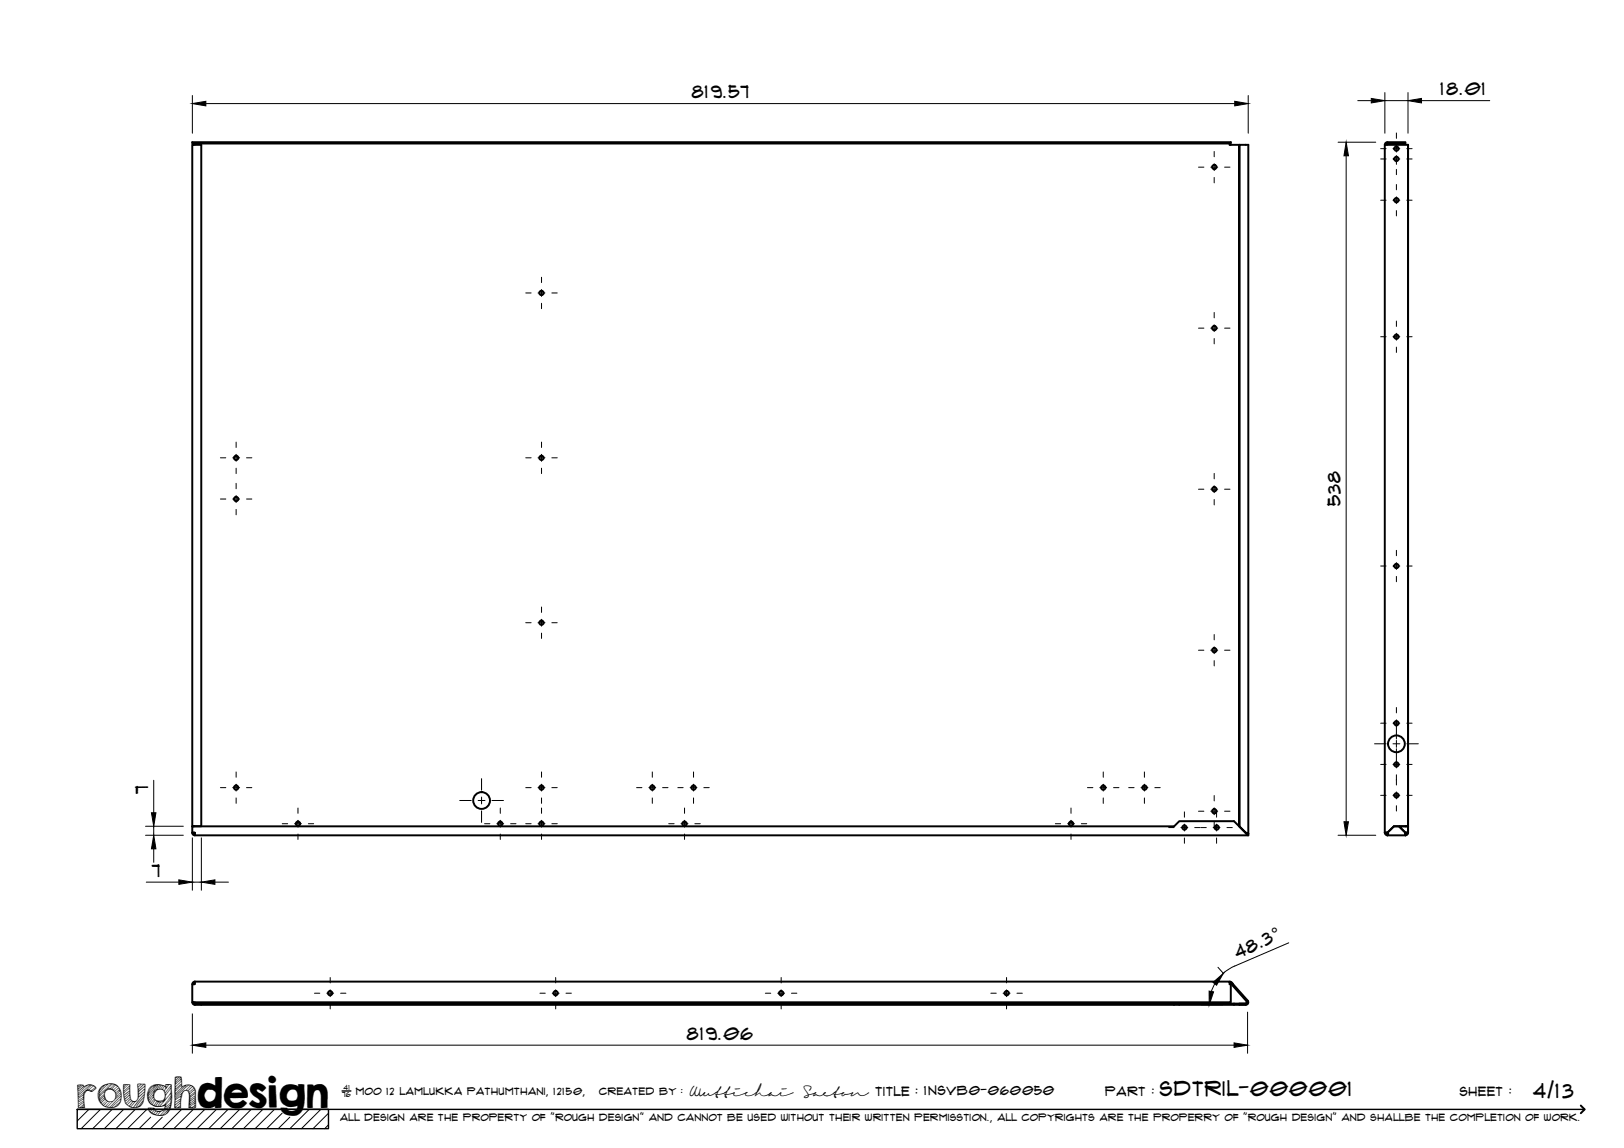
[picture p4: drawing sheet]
<svg xmlns="http://www.w3.org/2000/svg" width="420mm" height="297mm" viewBox="0 0 420 297" stroke-linecap="round" stroke-linejoin="round" font-family="sans-serif">
<!-- layer: Visible -->
<g fill="none" stroke="#000" stroke-width=".51">
<path d="M49.7 37.5h2.4v176.3h-2.4zM49.7 36.8h268.7v.3h-268.7zM50.4 37.1v.4M318.1 37.1v.4h2.5v176.3l1.7 1.7-1.7-1.7v-176.3h2.4v178.2M358.9 36.8h4.7v.3h-4.7zM359 37.1l-.4 .4M359 36.8a.67 .67 0 0 0-.7 .7M364.3 37.5v176.3M49.7 213.8h.1M49.7 215.4v.1M50.1 213.8h.1M50.4 215.8l-.3-.3h-.4l.3 .5 .4 .1"/>
<path d="M322.3 215.5l-3-3h-14.2l-1.3 1.3h-254.1v1.6l.7 .1v.6h272.6M322.3 215.5l.7 .3v.3zM322.6 215.7l-.3-.2 .7 .2-.2 .1M358.3 215.5v-178h6v176.3h-3.7l-1.7 1.6-.3 .1M358.3 215.5h.7l-.1 .6M358.3 215.5h.3M358.3 215.5a.67 .67 0 0 0 .7 .6M358.6 215.5v.1M358.6 215.5l.4 .3M358.7 215.6l.3 .1M358.8 215.7l.2 .1M358.9 215.8l.1-.3 1.6-1.7h1.3l1.7 1.7v.3"/>
<path d="M358.9 216.1h4.7M358.9 215.8v.3M363.6 215.8v.3M364 215.5l-.4 .2 .3-.1M364 213.8h.1M364 215.5h.3M364 215.5l-.4 .3M364.3 213.8v1.7M364.3 215.5h-.4a.2 .2 0 0 0-.3 0 .2 .2 0 0 0 0 .3v.3M364.3 213.8h-2.3l1.6 1.6 .4 .1M364.3 215.5a.67 .67 0 0 1-.7 .6M364.3 215.5h.1"/>
<path d="M49.7 254.7h.7v-.7h267.7v.7h.3v4.6h-268.7zM49.8 259.3a.67 .67 0 0 0 .6 .7h1.7v-.3M50.1 259.3l.3 .4M50.4 259.3v.4M50.4 259.7h253.4M50.4 254.3l-.3 .4M50.4 254a.67 .67 0 0 0-.6 .7M52.1 260h251.7M303.8 259.7h1.3v.3h-1.3zM305.1 259.7h14.2v.3h-14.2M318.1 254l.4 .1 4.3 4.8 .2 .5-.2 .4-.5 .2h-1.7v-.3h1.7l.3-.4-4.5-5M318.7 254.3l.3 .4"/>
<path d="M319.3 260h1.3M322.4 259.7h-3.1"/>
<circle cx="361.3" cy="38.5" r=".56"/>
<circle cx="314.2" cy="43.2" r=".56"/>
<circle cx="361.3" cy="41.1" r=".56"/>
<circle cx="361.3" cy="51.8" r=".56"/>
<circle cx="140.1" cy="75.8" r=".56"/>
<circle cx="314.2" cy="84.9" r=".56"/>
<circle cx="361.3" cy="87.1" r=".56"/>
<circle cx="61.1" cy="118.5" r=".56"/>
<circle cx="140.1" cy="118.5" r=".56"/>
<circle cx="61.1" cy="129.1" r=".56"/>
<circle cx="314.2" cy="126.6" r=".56"/>
<circle cx="361.3" cy="146.4" r=".56"/>
<circle cx="140.1" cy="161.1" r=".56"/>
<circle cx="314.2" cy="168.2" r=".56"/>
<circle cx="361.3" cy="197.8" r=".56"/>
<circle cx="361.3" cy="187.1" r=".56"/>
<circle cx="361.3" cy="192.5" r="2.17"/>
<circle cx="61.1" cy="203.8" r=".56"/>
<circle cx="77.1" cy="213.1" r=".56"/>
<circle cx="124.6" cy="207.1" r="2.17"/>
<circle cx="129.4" cy="213.1" r=".56"/>
<circle cx="140.1" cy="203.8" r=".56"/>
<circle cx="140.1" cy="213.1" r=".56"/>
<circle cx="168.8" cy="203.8" r=".56"/>
<circle cx="177.1" cy="213.1" r=".56"/>
<circle cx="179.4" cy="203.8" r=".56"/>
<circle cx="277.1" cy="213.1" r=".56"/>
<circle cx="285.4" cy="203.8" r=".56"/>
<circle cx="296.1" cy="203.8" r=".56"/>
<circle cx="306.4" cy="214.1" r=".56"/>
<circle cx="314.2" cy="209.9" r=".56"/>
<circle cx="314.8" cy="214.1" r=".56"/>
<circle cx="361.3" cy="205.8" r=".56"/>
<circle cx="85.4" cy="257" r=".56"/>
<circle cx="143.8" cy="257" r=".56"/>
<circle cx="202.1" cy="257" r=".56"/>
<circle cx="260.4" cy="257" r=".56"/>
</g>
<g fill="#000">
<circle cx="50.1" cy="215.5" r=".25"/>
<circle cx="358.9" cy="215.8" r=".25"/>
</g>
<!-- layer: TitleBlock -->
<path d="M20 287h65v5h-65zM20 287h390M88.5 282.3h2.3" fill="none" stroke="#000" stroke-width=".36"/>
<path d="M409 286.1l1 .9-1 1" fill="none" stroke="#000" stroke-width=".51"/>
<g fill="none" stroke="#000" stroke-width=".26">
<path d="M23 287l-3 3.1M26 287l-5 5M29 287l-5 5M32 287l-5 5M35 287l-5 5M38 287l-5 5M39 289.1l-3 2.9M42 289.1l-3 2.9M47 287l-5 5M50 287l-5 5M53 287l-5 5M56 287l-5 5"/>
<path d="M59 287l-5 5M62 287l-5 5M65 287l-5 5M68 287l-5 5M71 287l-5 5M73 288l-4 4M75 289.1l-3 2.9M80 287l-5 5M83 287l-5 5M85 288l-4 4M85 291l-1 1"/>
</g>
<!-- layer: Smart Centers -->
<g fill="none" stroke="#000" stroke-width=".26">
<path d="M314.1 39.2v1.4M357.2 38.5h1.4M360.4 38.5h1.8M361.3 34.4v1.4M361.3 37.1v2.3M364 38.5h1.3M310.1 43.3h1.4M313.2 43.3h1.8M314.1 42.4v1.7M314.1 45.9v1.4M316.8 43.3h1.4M357.2 41.1h1.4"/>
<path d="M357.2 51.8h1.4M360.4 41.1h1.8M360.4 51.8h1.8M361.3 40.2v2.3M361.3 43.8v1.4M361.3 47.7v1.4M361.3 50.9v1.8M361.3 54.5v1.4M364 41.1h1.3M364 51.8h1.3M136 75.8h1.4M139.2 75.8h1.8"/>
<path d="M140.1 71.7v1.4M140.1 74.9v1.8M140.1 78.5v1.4M142.8 75.8h1.4M310.1 84.9h1.4M313.2 84.9h1.8M314.1 80.8v1.4M314.1 84v1.8M314.1 87.6v1.4M316.8 84.9h1.4M357.2 87.1h1.4M360.4 87.1h1.8"/>
<path d="M361.3 83.1v1.4M361.3 86.2v1.8M361.3 89.8v1.4M364 87.1h1.3M57 118.5h1.4M60.2 118.5h1.8M61.1 114.4v1.4M61.1 117.6v1.8M63.8 118.5h1.4M136 118.5h1.4M139.2 118.5h1.8M140.1 114.4v1.4"/>
<path d="M140.1 117.6v1.8M142.8 118.5h1.4M57 129.1h1.4M60.2 129.1h1.8M61.1 121.1v1.4M61.1 125.1v1.4M61.1 128.2v1.8M61.1 131.8v1.4M63.8 129.1h1.4M140.1 121.1v1.4M310.1 126.6h1.4M313.2 126.6h1.8"/>
<path d="M314.1 122.5v1.4M314.1 125.7v1.8M314.1 129.3v1.3M316.8 126.6h1.4M140.1 157.1v1.4M357.2 146.5h1.4M360.4 146.5h1.8M361.3 142.4v1.4M361.3 145.6v1.7M361.3 149.1v1.4M364 146.5h1.3M136 161.1h1.4"/>
<path d="M139.2 161.1h1.8M140.1 160.2v1.8M140.1 163.8v1.4M142.8 161.1h1.4M310.1 168.2h1.4M313.2 168.2h1.8M314.1 164.2v1.4M314.1 167.4v1.7M314.1 170.9v1.4M316.8 168.2h1.4M61.1 199.7v1.4M140.1 199.7v1.4"/>
<path d="M168.8 199.7v1.4M179.4 199.7v1.4M285.4 199.7v1.4M296.1 199.7v1.4M355.6 192.5h3M357.2 197.8h1.4M357.2 187.1h1.4M360.4 197.8h1.8M360.4 187.1h1.8M360.4 192.5h1.8M361.3 183.1v1.4M361.3 186.2v5"/>
<path d="M361.3 191.6v1.8M361.3 193.7v5M364 197.8h1.3M364 187.1h1.3M364 192.5h2.9M57 203.8h1.4M60.2 203.8h1.8M61.1 202.9v1.8M61.1 206.5v1.4M63.8 203.8h1.4M73 213.1h1.4M76.2 213.1h1.8"/>
<path d="M77.1 209.1v1.3M77.1 212.2v1.8M77.1 215.8v1.4M79.8 213.1h1.4M118.9 207.1h3M123.7 207.1h1.8M124.6 201.5v3M124.6 206.2v1.8M124.6 209.8v3M125.4 213.1h1.3M127.3 207.1h3M128.5 213.1h1.8"/>
<path d="M129.4 209.1v1.3M129.4 212.2v1.8M129.4 215.8v1.4M132.1 213.1h1.4M136 203.8h1.4M136 213.1h1.4M139.2 203.8h1.8M139.2 213.1h1.8M140.1 202.9v1.8M140.1 206.5v1.4M140.1 209.1v1.3M140.1 212.2v1.8"/>
<path d="M140.1 215.8v1.4M142.8 203.8h1.4M142.8 213.1h1.4M164.7 203.8h1.4M167.9 203.8h1.8M168.8 202.9v1.8M168.8 206.5v1.4M171.4 203.8h1.4M173 213.1h1.4M175.4 203.8h1.3M176.2 213.1h1.8M177.1 209.1v1.3"/>
<path d="M177.1 212.2v1.8M177.1 215.8v1.4M178.5 203.8h1.8M179.4 202.9v1.8M179.4 206.5v1.4M179.8 213.1h1.4M182.1 203.8h1.4M273 213.1h1.4M276.2 213.1h1.8M277.1 209.1v1.3M277.1 212.2v1.8M277.1 215.8v1.4"/>
<path d="M279.8 213.1h1.4M281.3 203.8h1.4M284.5 203.8h1.8M285.4 202.9v1.8M285.4 206.5v1.4M288.1 203.8h1.4M292 203.8h1.4M295.2 203.8h1.8M296.1 202.9v1.8M296.1 206.5v1.4M298.8 203.8h1.4M302.3 214.1h1.4"/>
<path d="M305.5 214.1h1.8M306.4 210.1v1.3M306.4 213.2v1.8M306.4 216.8v1.4M309.1 214.1h1.4M310.1 209.9h1.4M310.7 214.1h1.4M313.2 209.9h1.8M313.9 214.1h1.7M314.1 205.8v1.4M314.1 209v1.8M314.1 212.6v1.4"/>
<path d="M314.7 210.1v1.3M314.7 213.2v1.8M314.7 216.8v1.4M316.8 209.9h1.4M317.4 214.1h1.4M357.2 205.8h1.4M360.4 205.8h1.8M361.3 200.5v2.6M361.3 204.9v1.8M361.3 208.5v1.4M364 205.8h1.3M81.4 257h1.3"/>
<path d="M84.5 257h1.8M85.4 252.9v1.4M85.4 256.1v1.8M85.4 259.7v1.4M88.1 257h1.4M139.7 257h1.4M142.9 257h1.8M143.8 252.9v1.4M143.8 256.1v1.8M143.8 259.7v1.4M146.4 257h1.4M198 257h1.4"/>
<path d="M201.2 257h1.8M202.1 252.9v1.4M202.1 256.1v1.8M202.1 259.7v1.4M204.8 257h1.4M256.3 257h1.4M259.5 257h1.8M260.4 252.9v1.4M260.4 256.1v1.8M260.4 259.7v1.4M263.1 257h1.4"/>
</g>
<!-- layer: FD_Dimensions -->
<g fill="none" stroke="#000" stroke-width=".26">
<path d="M49.8 24.7v9.8M53.3 26.8h266.1M322.9 24.7v9.8M346.2 36.8h9.7M351.3 26h3.5M358.3 23.9v10.6M358.3 26h6M364.3 23.9v10.6M367.8 26h17.6M348.3 40.3v172.3M37.7 216.1h9.7M37.7 213.8h9.7"/>
<path d="M39.8 201.9v8.4M39.8 213.8v2.3M39.8 219.6v3.5M49.8 216.8v13.5M52.1 216.8v13.5M346.2 216.1h9.7M37.8 228.2h8.5M49.8 228.2h2.3M55.6 228.2h3.5M310.7 260h5.6M314.3 254.5l-.9 2M315.1 250.3l1.5 1.7"/>
<path d="M319.5 249.9l-1.6 .9-1.4 1M333.4 244l-14 6M49.8 262.3v10.2M53.3 270.4h266M322.8 261.9v10.6"/>
</g>
<g fill="#000" stroke="#000" stroke-width=".26">
<path d="M49.8 26.8l3.5-.6v1.2zM319.4 26.2l3.5 .6-3.5 .6zM354.8 25.5l3.5 .5-3.5 .6zM364.3 26l3.5-.5v1.1zM348.3 36.8l.6 3.5h-1.2zM39.8 216.1l.5 3.5h-1.1zM39.2 210.3h1.1l-.5 3.5zM347.7 212.6h1.2l-.6 3.5zM46.3 227.7l3.5 .5-3.5 .6zM52.1 228.2l3.5-.5v1.1zM313.8 254.2l2.7-2.4-1.8 3.1zM312.8 256.4l1.2 .2-1.2 3.4z"/>
<path d="M49.8 270.4l3.5-.6v1.2zM319.3 269.8l3.5 .6-3.5 .6z"/>
</g>
<text font-size="9.7" x="19.9" y="286.8">roughdesign</text>
<g font-size="5.3">
<text x="300.1" y="283.6">SDTRIL-000001</text>
<text x="396.6" y="284">4/13</text>
</g>
<g font-size="4.6">
<text x="179" y="25.3">819.57</text>
<text x="372.7" y="24.6">18.01</text>
<text x="346.8" y="131" transform="rotate(-90 346.8 131)">538</text>
<text x="38.3" y="205.4" transform="rotate(-90 38.3 205.4)">7</text>
<text x="39.2" y="226.8">7</text>
<text x="320.1" y="248" transform="rotate(-23 320.1 248)">48.3°</text>
<text x="177.7" y="269">819.06</text>
</g>
<g font-size="3.4">
<text x="178.3" y="283.5">Wuttichai</text>
<text x="208.1" y="283.5">Saeton title : 1NSVB0-060050</text>
</g>
<g font-size="3.3">
<text x="286" y="283.5">Part :</text>
<text x="377.7" y="283.5">sheet :</text>
</g>
<g font-size="2.7">
<text x="92.1" y="283.3">moo 12 Lamlukka pathumthani, 12150,</text>
<text x="155" y="283.3">created by :</text>
</g>
<text font-size="2.6" x="88" y="290.1">all design are the property of &quot;rough design&quot; and cannot be used without their written permisstion., all copyrights are the properry of &quot;rough design&quot; and shallbe the completion of work.</text>
<g font-size="1.9">
<text x="88.5" y="283.9">76</text>
<text x="88.9" y="282.1">41</text>
</g>
</svg>
